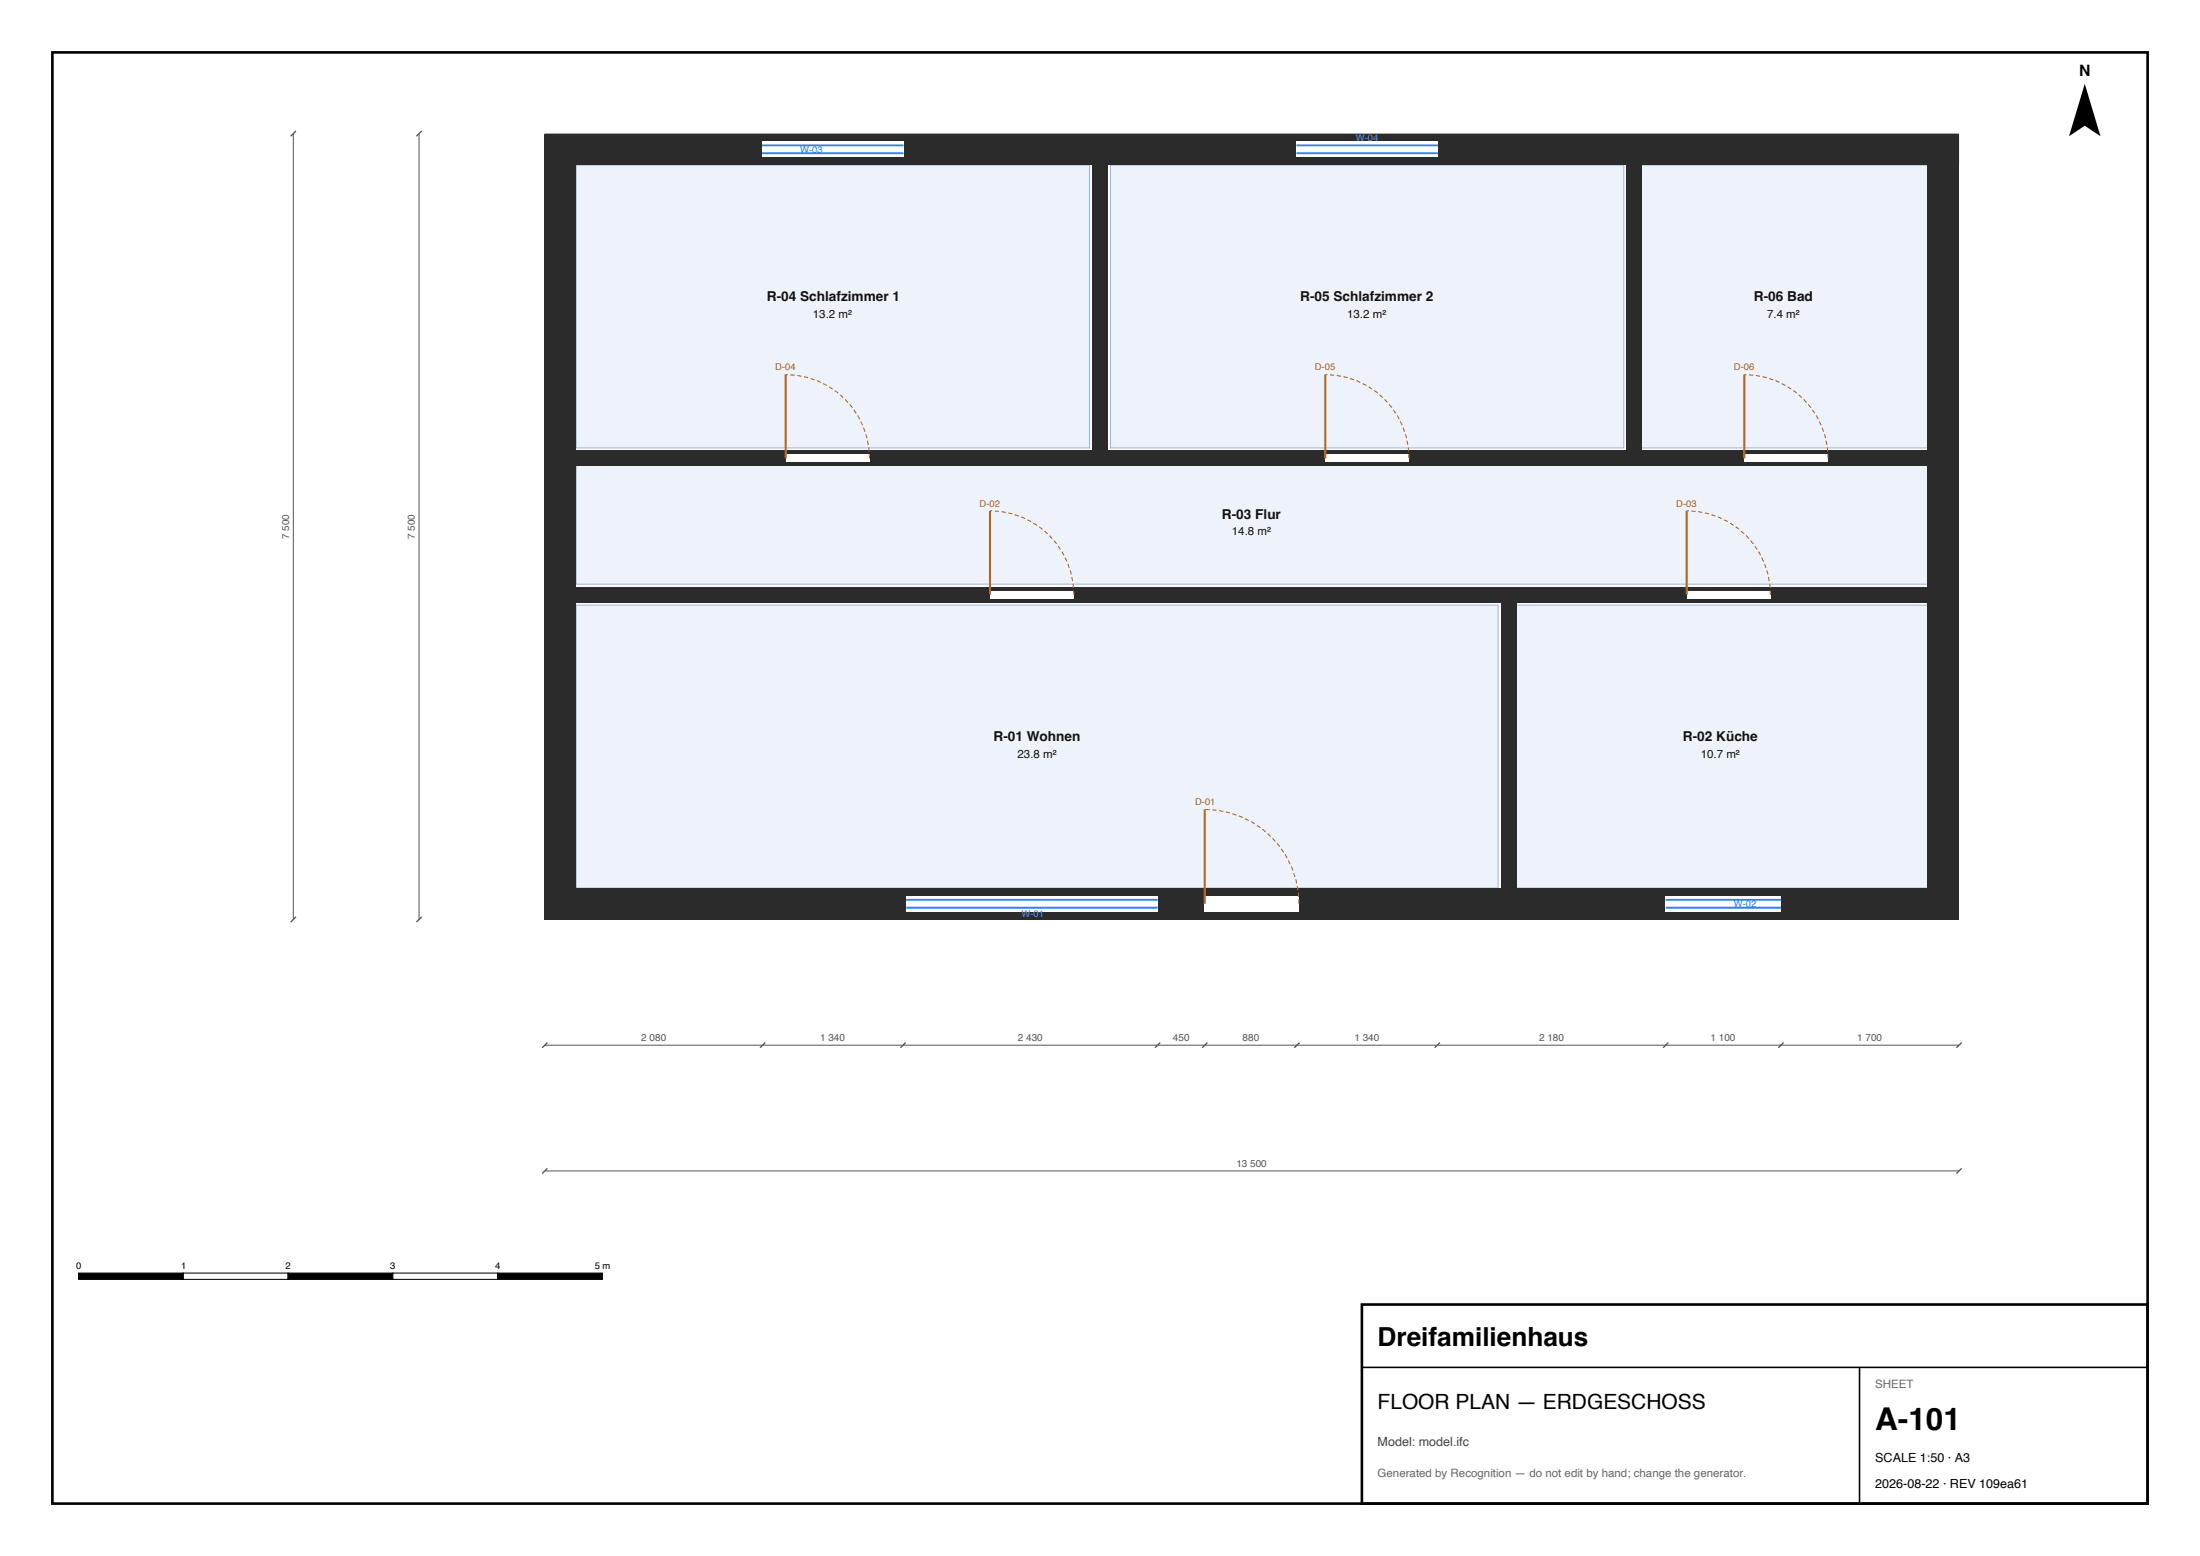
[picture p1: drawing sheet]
<svg xmlns="http://www.w3.org/2000/svg" width="420mm" height="297mm" viewBox="0 0 420 297" stroke-linecap="round" stroke-linejoin="round" font-family="sans-serif">
<g fill="#eef3fb" stroke="#9fb3d9" stroke-width=".19">
<path d="M110 115.5h176v54h-176z" fill-rule="evenodd"/>
<path d="M289 115.5h79v54h-79z" fill-rule="evenodd"/>
<path d="M110 31.5h98v54h-98z" fill-rule="evenodd"/>
<path d="M212 31.5h98v54h-98z" fill-rule="evenodd"/>
<path d="M313 31.5h55v54h-55z" fill-rule="evenodd"/>
<path d="M110 88.5h258v23h-258z" fill-rule="evenodd"/>
</g>
<g fill="#2b2b2b">
<path d="M104 169.5h270v6h-270z" fill-rule="evenodd"/>
<path d="M368 25.5h6v150h-6z" fill-rule="evenodd"/>
<path d="M104 25.5h270v6h-270z" fill-rule="evenodd"/>
<path d="M104 25.5h6v150h-6z" fill-rule="evenodd"/>
<path d="M286.5 112h3v62h-3z" fill-rule="evenodd"/>
<path d="M105.5 112h184v3h-184z" fill-rule="evenodd"/>
<path d="M286.5 112h86v3h-86z" fill-rule="evenodd"/>
<path d="M208.5 27h3v62h-3z" fill-rule="evenodd"/>
<path d="M105.5 86h106v3h-106z" fill-rule="evenodd"/>
<path d="M310.5 27h3v62h-3z" fill-rule="evenodd"/>
<path d="M208.5 86h105v3h-105z" fill-rule="evenodd"/>
<path d="M310.5 86h62v3h-62z" fill-rule="evenodd"/>
</g>
<g fill="#fff">
<path d="M230 171h18v3h-18z" fill-rule="evenodd"/>
<path d="M189 112.7h16v1.6h-16z" fill-rule="evenodd"/>
<path d="M322 112.7h16v1.6h-16z" fill-rule="evenodd"/>
<path d="M150 86.8h16v1.4h-16z" fill-rule="evenodd"/>
<path d="M253 86.8h16v1.4h-16z" fill-rule="evenodd"/>
<path d="M333 86.8h16v1.4h-16z" fill-rule="evenodd"/>
<path d="M173 171h48v3h-48z" fill-rule="evenodd"/>
<path d="M318 171h22v3h-22z" fill-rule="evenodd"/>
<path d="M145.5 27h27v3h-27z" fill-rule="evenodd"/>
<path d="M247.5 27h27v3h-27z" fill-rule="evenodd"/>
</g>
<path d="M145.5 29.3h27M145.5 27.7h27M247.5 29.3h27M247.5 27.7h27M173 173.2h48M173 171.8h48M318 173.2h22M318 171.8h22" fill="none" stroke="#2a7fff" stroke-width=".35"/>
<path d="M150 71.5v16M253 71.5v16M333 71.5v16M189 97.5v16M322 97.5v16M230 154.5v18" fill="none" stroke="#b5651d" stroke-width=".4"/>
<path d="M166 87.5a16 16 0 0 0-16-16M269 87.5a16 16 0 0 0-16-16M349 87.5a16 16 0 0 0-16-16M205 113.5a16 16 0 0 0-16-16M338 113.5a16 16 0 0 0-16-16M248 172.5a18 18 0 0 0-18-18" fill="none" stroke="#b5651d" stroke-width=".2" stroke-dasharray=".8 .5" stroke-linecap="butt"/>
<path d="M56 25.5v150M80 25.5v150M104 199.5h270M104 223.5h270" fill="none" stroke="#555" stroke-width=".19"/>
<g fill="#000" stroke="#555" stroke-width=".25">
<path d="M55.5 26l1-1zM79.5 26l1-1zM56.5 175l-1 1zM80.5 175l-1 1zM104.5 199l-1 1zM146.1 199l-1 1zM172.9 199l-1 1zM221.5 199l-1 1zM229.5 200l1-1zM247.1 200l1-1zM274.9 199l-1 1zM317.5 200l1-1z"/>
<path d="M340.5 199l-1 1zM374.5 199l-1 1zM104.5 223l-1 1zM374.5 223l-1 1z"/>
</g>
<path d="M398 16l3 10-3-2-3 2z" fill="#000"/>
<path d="M15 243h20v1.2h-20z" fill="#000" stroke="#000" stroke-width=".2"/>
<path d="M35 243h20v1.2h-20z" fill="#fff" stroke="#000" stroke-width=".2"/>
<path d="M55 243h20v1.2h-20z" fill="#000" stroke="#000" stroke-width=".2"/>
<path d="M75 243h20v1.2h-20z" fill="#fff" stroke="#000" stroke-width=".2"/>
<path d="M95 243h20v1.2h-20z" fill="#000" stroke="#000" stroke-width=".2"/>
<path d="M260 249h150v38h-150z" fill="#fff" stroke="#000" stroke-width=".5"/>
<path d="M260 261h150M355 261v26" fill="none" stroke="#000" stroke-width=".3"/>
<path d="M10 10h400v277h-400z" fill="none" stroke="#000" stroke-width=".5"/>
<text font-size="6" x="358" y="273">A-101</text>
<text font-size="5" x="263" y="257">Dreifamilienhaus</text>
<text font-size="4" x="263" y="269">FLOOR PLAN — ERDGESCHOSS</text>
<text font-size="3" x="396.9" y="14.5">N</text>
<g font-size="2.6" fill="#111">
<text x="146.4" y="57.5">R-04 Schlafzimmer 1</text>
<text x="248.2" y="57.5">R-05 Schlafzimmer 2</text>
<text x="334.8" y="57.5">R-06 Bad</text>
<text x="233.3" y="99">R-03 Flur</text>
<text x="189.7" y="141.5">R-01 Wohnen</text>
<text x="321.3" y="141.5">R-02 Küche</text>
</g>
<text font-size="2.4" fill="#444" x="263" y="276">Model: model.ifc</text>
<g font-size="2.4">
<text x="358" y="279">SCALE 1:50 · A3</text>
<text x="358" y="284">2026-08-22 · REV 109ea61</text>
</g>
<g font-size="2.2" fill="#111">
<text x="155.2" y="60.7">13.2 m²</text>
<text x="257.2" y="60.7">13.2 m²</text>
<text x="337.4" y="60.7">7.4 m²</text>
<text x="235.2" y="102.2">14.8 m²</text>
<text x="194.3" y="144.7">23.8 m²</text>
<text x="324.7" y="144.7">10.7 m²</text>
</g>
<g font-size="2.2" fill="#666">
<text x="358" y="265">SHEET</text>
<text x="263" y="282">Generated by Recognition — do not edit by hand; change the generator.</text>
</g>
<g font-size="1.9" fill="#555">
<text x="55.2" y="102.9" transform="rotate(-90 55.2 102.9)">7 500</text>
<text x="79.2" y="102.9" transform="rotate(-90 79.2 102.9)">7 500</text>
<text x="122.4" y="198.7">2 080</text>
<text x="156.6" y="198.7">1 340</text>
<text x="194.3" y="198.7">2 430</text>
<text x="223.9" y="198.7">450</text>
<text x="237.2" y="198.7">880</text>
<text x="258.6" y="198.7">1 340</text>
<text x="293.8" y="198.7">2 180</text>
<text x="326.6" y="198.7">1 100</text>
<text x="354.6" y="198.7">1 700</text>
<text x="236" y="222.7">13 500</text>
</g>
<g font-size="1.8" fill="#2a7fff">
<text x="152.8" y="29.2">W-03</text>
<text x="258.9" y="26.9">W-04</text>
<text x="331" y="173.2">W-02</text>
<text x="195" y="175.1">W-01</text>
</g>
<g font-size="1.8" fill="#b5651d">
<text x="148" y="70.7">D-04</text>
<text x="251" y="70.7">D-05</text>
<text x="331" y="70.7">D-06</text>
<text x="187" y="96.7">D-02</text>
<text x="320" y="96.7">D-03</text>
<text x="228.2" y="153.7">D-01</text>
</g>
<g font-size="1.8">
<text x="14.5" y="242.2">0</text>
<text x="34.6" y="242.2">1</text>
<text x="54.5" y="242.2">2</text>
<text x="74.5" y="242.2">3</text>
<text x="94.5" y="242.2">4</text>
<text x="113.5" y="242.2">5 m</text>
</g>
</svg>
